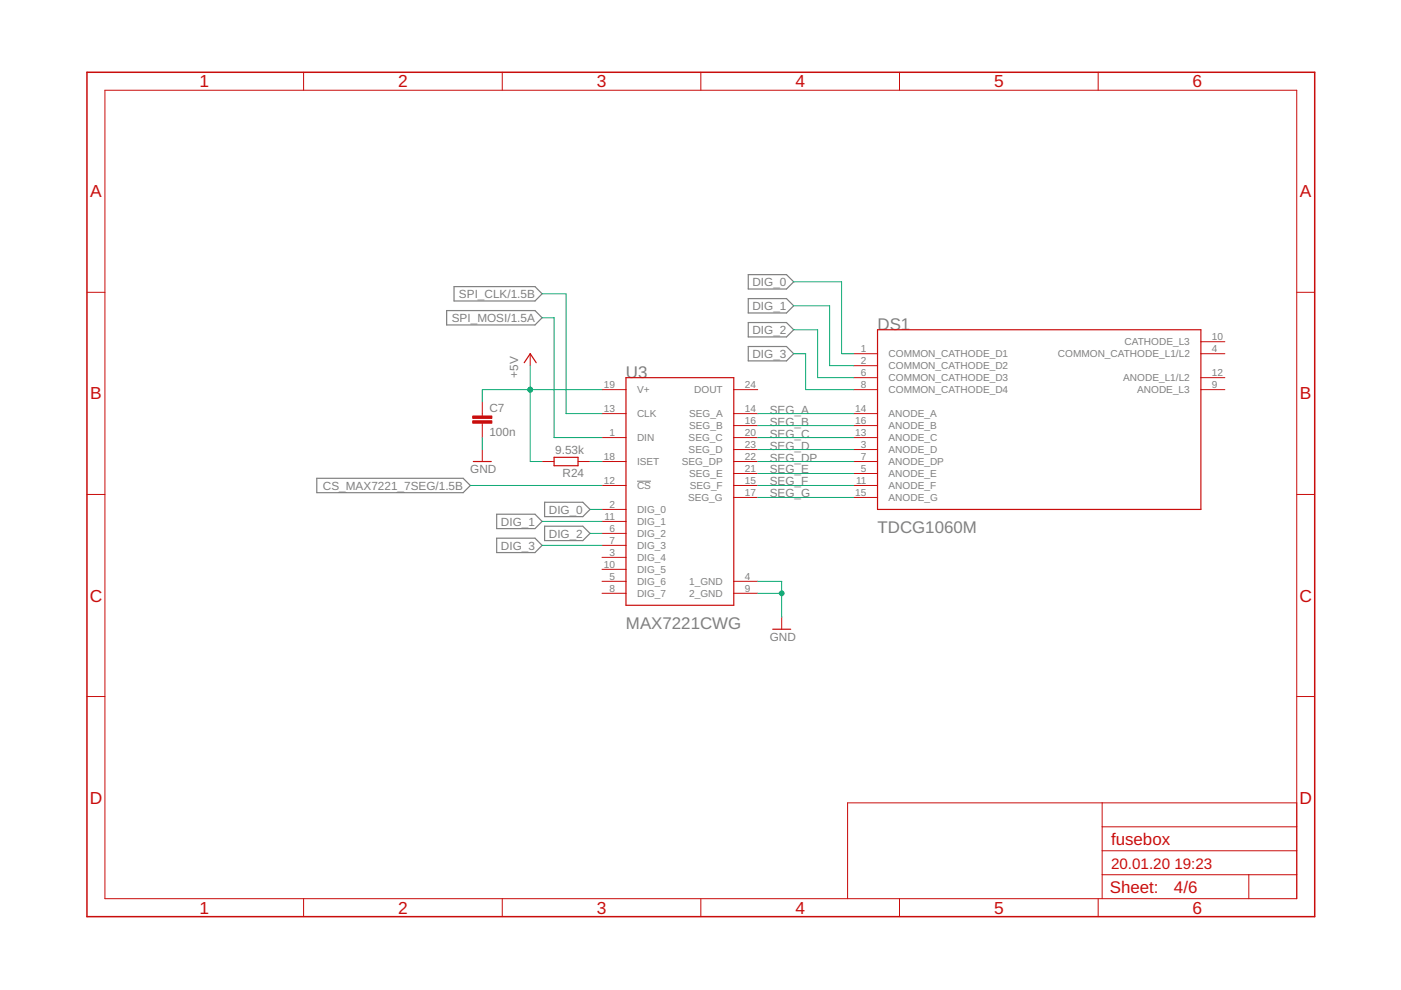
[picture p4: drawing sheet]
<svg xmlns="http://www.w3.org/2000/svg" width="297mm" height="210mm" viewBox="0 0 297 210" stroke-linecap="round" stroke-linejoin="round" font-family="sans-serif">
<path d="M135.1 102h2.9" fill="none" stroke="#808080" stroke-width=".21"/>
<path d="M158.6 58.2h8.2l1.5 1.6-1.5 1.5h-8.2zM94.7 65.8h18.7l1.5 1.6-1.5 1.5h-18.7zM96.3 60.8h17.1l1.5 1.5-1.5 1.5h-17.1zM158.6 63.3h8.2l1.5 1.5-1.5 1.6h-8.2zM158.6 68.4h8.2l1.5 1.5-1.5 1.5h-8.2zM158.6 73.5h8.2l1.5 1.5-1.5 1.5h-8.2zM67.2 101.4h31l1.5 1.5-1.5 1.6h-31zM105.3 109h8.1l1.5 1.6-1.5 1.5h-8.1zM105.3 114.1h8.1l1.5 1.5-1.5 1.6h-8.1zM115.5 106.5h8.1l1.5 1.5-1.5 1.5h-8.1zM115.5 111.6h8.1l1.5 1.5-1.5 1.5h-8.1z" fill="none" stroke="#808080" stroke-width=".25"/>
<path d="M111.1 76.9l1.3-1.9 1.3 1.9M186.1 69.9h68.5v38.1h-68.5zM100.4 97.9h3.8M117.5 97h5.1v1.7h-5.1zM132.7 80.1h22.9v48.2h-22.9zM163.8 133.4h3.8" fill="none" stroke="#c90d0c" stroke-width=".25"/>
<g fill="none" stroke="#c90d0c" stroke-width=".21">
<path d="M22.2 19.1h252.7v171.4h-252.7zM64.4 15.3v3.8M106.5 15.3v3.8M148.6 15.3v3.8M190.7 15.3v3.8M232.8 15.3v3.8M18.4 62h3.8M112.4 75v2.5M181 75h5.1M181 77.5l5.1 .1M254.6 72.5h.1M254.6 75h.1"/>
<path d="M254.6 75h5.1M254.6 72.5h5.1M274.9 62h3.8M102.3 85.2v3M102.3 89.7v3.1M102.3 95.3v2.6M114.9 97.9h2.6M122.6 97.9h2.5M127.6 87.7h5.1M127.6 92.8h5.1M127.6 97.9h5.1M127.6 82.6h5.1"/>
<path d="M132.7 82.6h.1M160.7 87.7h-5.1M160.7 90.2l-5.1 .1M160.7 92.8h-5.1M160.7 95.3h-5.1M160.7 97.9h-5.1M160.7 82.6h-5.1M181 87.7h5.1M181 90.2l5.1 .1M181 92.8h5.1M181 95.3h5.1M181 97.9h5.1"/>
<path d="M181 82.6h5.1M181 80.1h5.1M254.6 82.6h5.1M254.6 80.1h.1M254.6 82.6h.1M254.6 80.1h5.1M18.4 104.8h3.8M127.6 118.2h5.1M127.6 108h5.1M127.6 110.6h5.1M127.6 113.1h5.1M127.6 115.6h5.1"/>
<path d="M127.6 102.9h5.1M132.7 108h.1M132.7 110.6h.1M132.7 113.1h.1M132.7 115.6v.1M132.7 102.9v.1M160.7 100.4h-5.1M160.7 102.9l-5.1 .1M160.7 105.5h-5.1M181 100.4h5.1M181 102.9l5.1 .1M181 105.5h5.1"/>
<path d="M274.9 104.8h3.8M127.6 120.7h5.1M127.6 123.3h5.1M127.6 125.8h5.1M160.7 123.3h-5.1M160.7 125.8h-5.1M165.7 130.9v2.5M18.4 147.7h3.8M274.9 147.7h3.8M233.7 170.2v20.3M233.7 175.3h41.2M274.9 170.2h-95.2v20.3"/>
<path d="M64.4 190.5v3.9M106.5 190.5v3.9M148.6 190.5v3.9M190.7 190.5v3.9M232.8 190.5v3.9M233.7 185.5h41.2M233.7 180.4h41.2M264.8 185.5v5"/>
</g>
<path d="M18.4 15.3h260.3v179.1h-260.3z" fill="none" stroke="#c90d0c" stroke-width=".32"/>
<g fill="#c90d0c" stroke="#c90d0c" stroke-width=".21">
<path d="M100.2 89.2h4.1v.5h-4.1z"/>
<path d="M100.2 88.2h4.1v.5h-4.1z"/>
</g>
<g fill="none" stroke="#0dab76" stroke-width=".21">
<path d="M168.3 59.8h10.1v15.2h2.6M112.4 77.5v20.4h2.5M114.9 62.3h5.1v25.4h7.6M114.9 67.4h2.6v25.4h10.1M168.3 75h2.5v7.6h10.2M168.3 64.8h7.6v12.7h5.1M168.3 69.9h5.1v10.2h7.6M102.3 92.8v2.5M125.1 97.9h2.5M127.6 82.6h-25.3v2.6M160.7 87.7h20.3M160.7 90.2h20.3"/>
<path d="M160.7 92.8h20.3M160.7 95.3h20.3M160.7 97.9h20.3M99.7 102.9h27.9M114.9 110.6h12.7M114.9 115.6h12.7M125.1 108h2.5M125.1 113.1h2.5M160.7 100.4h20.3M160.7 102.9h20.3M160.7 105.5h20.3M160.7 125.8h5"/>
<path d="M160.7 123.3h5v7.6"/>
</g>
<g fill="#0dab76" stroke="#0dab76" stroke-width=".21">
<circle cx="165.7" cy="125.8" r=".51"/>
<circle cx="112.4" cy="82.6" r=".51"/>
</g>
<g font-size="3.7" fill="#c90d0c">
<text x="42.3" y="18.5">1</text>
<text x="84.4" y="18.5">2</text>
<text x="126.5" y="18.5">3</text>
<text x="168.6" y="18.5">4</text>
<text x="210.7" y="18.5">5</text>
<text x="252.9" y="18.5">6</text>
<text x="19.1" y="41.9">A</text>
<text x="275.6" y="41.9">A</text>
<text x="19.1" y="84.7">B</text>
<text x="275.6" y="84.7">B</text>
<text x="19" y="127.6">C</text>
<text x="275.5" y="127.6">C</text>
<text x="19" y="170.4">D</text>
<text x="275.5" y="170.4">D</text>
<text x="42.3" y="193.7">1</text>
<text x="84.4" y="193.7">2</text>
<text x="126.5" y="193.7">3</text>
<text x="168.6" y="193.7">4</text>
<text x="210.7" y="193.7">5</text>
<text x="252.9" y="193.7">6</text>
</g>
<g font-size="3.6" fill="#808080">
<text x="186.1" y="69.9">DS1</text>
<text x="132.7" y="80.1">U3</text>
<text x="186.1" y="113.1">TDCG1060M</text>
<text x="132.7" y="133.4">MAX7221CWG</text>
</g>
<g font-size="3.6" fill="#c90d0c">
<text x="235.6" y="179.1">fusebox</text>
<text x="235.3" y="189.4">Sheet:</text>
<text x="248.9" y="189.3">4/6</text>
</g>
<g font-size="3.2" fill="#c90d0c">
<text x="235.6" y="184.2">20.01.20</text>
<text x="249" y="184.2">19:23</text>
</g>
<g font-size="2.5" fill="#808080">
<text x="97.3" y="63.2">SPI_CLK/1.5B</text>
<text x="159.5" y="60.7">DIG_0</text>
<text x="159.5" y="65.7">DIG_1</text>
<text x="95.8" y="68.3">SPI_MOSI/1.5A</text>
<text x="159.5" y="70.8">DIG_2</text>
<text x="159.5" y="75.9">DIG_3</text>
<text x="109.9" y="80.1" transform="rotate(-90 109.9 80.1)">+5V</text>
<text x="103.8" y="87.3">C7</text>
<text x="163.2" y="87.7">SEG_A</text>
<text x="103.8" y="92.4">100n</text>
<text x="163.2" y="90.2">SEG_B</text>
<text x="163.2" y="92.8">SEG_C</text>
<text x="163.2" y="95.3">SEG_D</text>
<text x="99.7" y="100.4">GND</text>
<text x="117.7" y="96.3">9.53k</text>
<text x="119.3" y="101.1">R24</text>
<text x="163.2" y="97.9">SEG_DP</text>
<text x="163.2" y="100.4">SEG_E</text>
<text x="68.5" y="103.8">CS_MAX7221_7SEG/1.5B</text>
<text x="163.2" y="102.9">SEG_F</text>
<text x="163.2" y="105.5">SEG_G</text>
<text x="106.2" y="111.4">DIG_1</text>
<text x="116.4" y="108.9">DIG_0</text>
<text x="116.4" y="114">DIG_2</text>
<text x="106.2" y="116.5">DIG_3</text>
<text x="163.2" y="135.9">GND</text>
</g>
<g font-size="2.1" fill="#808080">
<text x="182.5" y="74.6">1</text>
<text x="182.5" y="77.2">2</text>
<text x="188.4" y="75.8">COMMON_CATHODE_D1</text>
<text x="224.3" y="75.8">COMMON_CATHODE_L1/L2</text>
<text x="238.4" y="73.2">CATHODE_L3</text>
<text x="257" y="72.1">10</text>
<text x="257" y="74.6">4</text>
<text x="128" y="82.3">19</text>
<text x="135.1" y="83.4">V+</text>
<text x="147.2" y="83.4">DOUT</text>
<text x="157.9" y="82.3">24</text>
<text x="182.5" y="79.7">6</text>
<text x="182.5" y="82.3">8</text>
<text x="188.4" y="78.3">COMMON_CATHODE_D2</text>
<text x="188.4" y="80.8">COMMON_CATHODE_D3</text>
<text x="188.4" y="83.4">COMMON_CATHODE_D4</text>
<text x="238.1" y="80.8">ANODE_L1/L2</text>
<text x="241.1" y="83.4">ANODE_L3</text>
<text x="257" y="79.7">12</text>
<text x="257" y="82.3">9</text>
<text x="128" y="87.3">13</text>
<text x="135.1" y="88.5">CLK</text>
<text x="146.1" y="88.5">SEG_A</text>
<text x="157.9" y="87.3">14</text>
<text x="157.9" y="89.9">16</text>
<text x="181.3" y="87.3">14</text>
<text x="181.3" y="89.9">16</text>
<text x="188.4" y="88.5">ANODE_A</text>
<text x="129.2" y="92.4">1</text>
<text x="135.1" y="93.5">DIN</text>
<text x="146" y="93.5">SEG_C</text>
<text x="146.1" y="91">SEG_B</text>
<text x="157.9" y="92.4">20</text>
<text x="157.9" y="95">23</text>
<text x="181.3" y="92.4">13</text>
<text x="182.5" y="95">3</text>
<text x="188.4" y="91">ANODE_B</text>
<text x="188.4" y="93.5">ANODE_C</text>
<text x="128" y="97.5">18</text>
<text x="135.1" y="98.6">ISET</text>
<text x="144.6" y="98.6">SEG_DP</text>
<text x="146" y="96.1">SEG_D</text>
<text x="146.1" y="101.2">SEG_E</text>
<text x="157.9" y="97.5">22</text>
<text x="157.9" y="100">21</text>
<text x="182.5" y="97.5">7</text>
<text x="182.5" y="100">5</text>
<text x="188.4" y="96.1">ANODE_D</text>
<text x="188.4" y="98.6">ANODE_DP</text>
<text x="188.4" y="101.2">ANODE_E</text>
<text x="128" y="102.6">12</text>
<text x="129.2" y="107.7">2</text>
<text x="135.1" y="103.7">CS</text>
<text x="145.9" y="106.2">SEG_G</text>
<text x="146.2" y="103.7">SEG_F</text>
<text x="157.9" y="102.6">15</text>
<text x="157.9" y="105.1">17</text>
<text x="181.3" y="105.1">15</text>
<text x="181.5" y="102.6">11</text>
<text x="188.4" y="103.7">ANODE_F</text>
<text x="188.4" y="106.2">ANODE_G</text>
<text x="128.2" y="110.2">11</text>
<text x="129.2" y="112.7">6</text>
<text x="135.1" y="108.8">DIG_0</text>
<text x="135.1" y="111.3">DIG_1</text>
<text x="135.1" y="113.9">DIG_2</text>
<text x="129.2" y="115.3">7</text>
<text x="129.2" y="117.8">3</text>
<text x="135.1" y="116.4">DIG_3</text>
<text x="135.1" y="118.9">DIG_4</text>
<text x="128" y="120.4">10</text>
<text x="129.2" y="122.9">5</text>
<text x="129.2" y="125.4">8</text>
<text x="135.1" y="121.5">DIG_5</text>
<text x="135.1" y="124">DIG_6</text>
<text x="146.1" y="124">1_GND</text>
<text x="157.9" y="122.9">4</text>
<text x="157.9" y="125.4">9</text>
<text x="135.1" y="126.5">DIG_7</text>
<text x="146.1" y="126.5">2_GND</text>
</g>
</svg>
